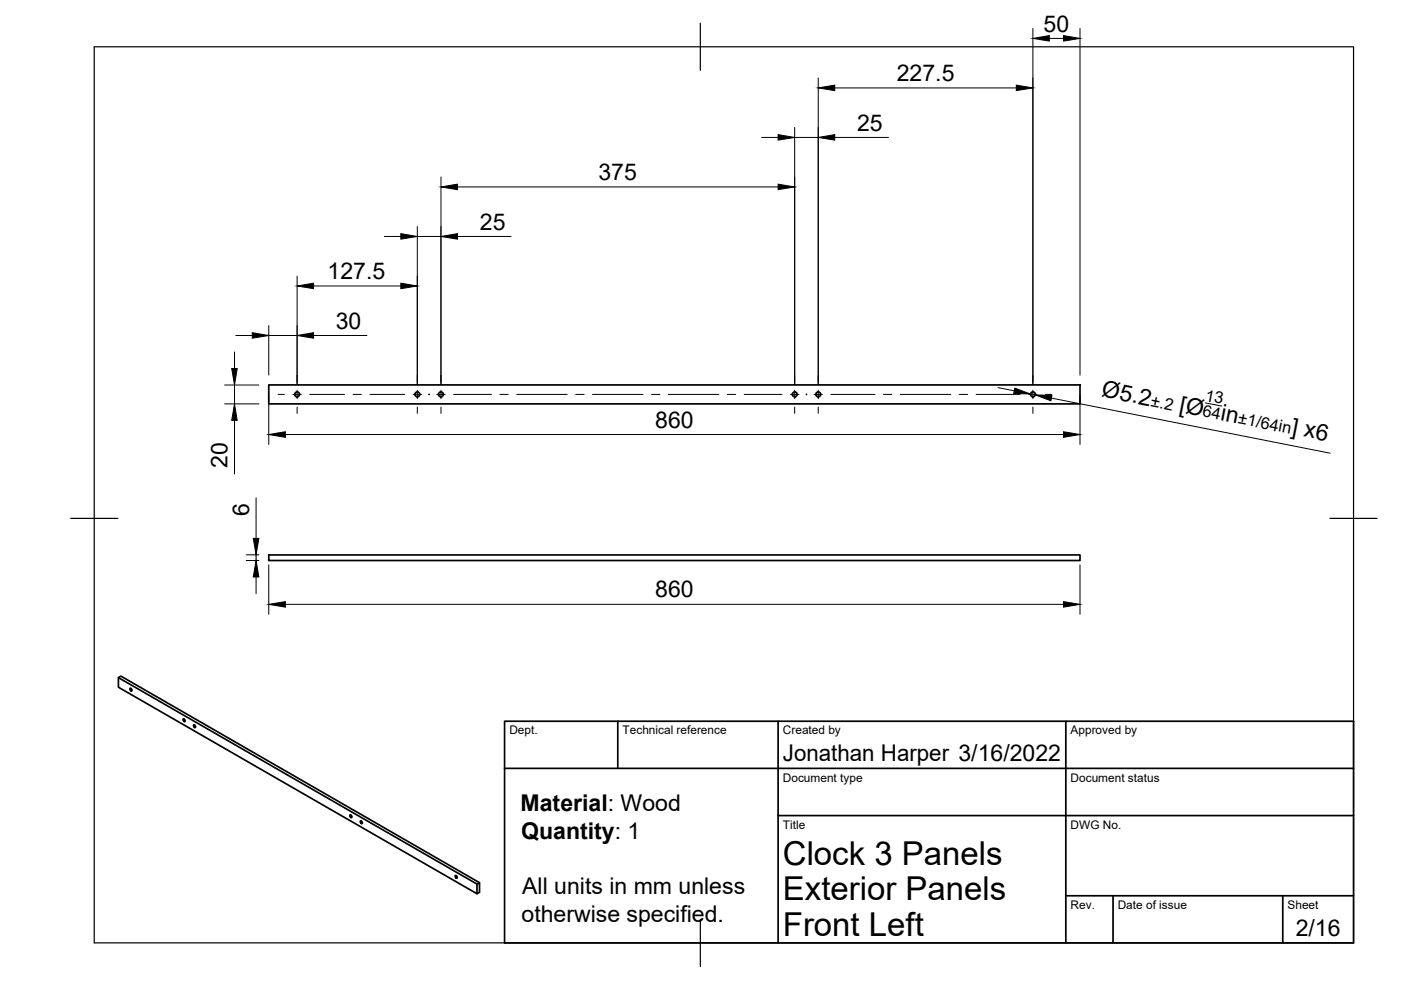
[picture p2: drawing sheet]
<svg xmlns="http://www.w3.org/2000/svg" width="297mm" height="210mm" viewBox="0 0 297 210" stroke-linecap="round" stroke-linejoin="round" font-family="sans-serif">
<!-- layer: Visible -->
<g fill="none" stroke="#000" stroke-width=".36">
<path d="M57 81.6h172v4h-172zM57 117.7h172v1.1h-172zM25.1 143.7l76 43.7 .6-.3v2.1l-.6 .3-76-43.8v-2l.5-.3 76.1 43.7M27.6 145.9l.4 .3-.1 .3-.3-.3zM38.9 152.4l.3 .3v.3l-.4-.3zM41.1 153.7l.3 .3v.3l-.3-.3zM74.2 172.8l.4 .2v.3l-.4-.2zM76.4 174l.4 .3v.3l-.4-.3zM96.6 185.6l.3 .3v.3l-.4-.3zM101.1 187.4v2.1"/>
<circle cx="63" cy="83.6" r=".52"/>
<circle cx="88.5" cy="83.6" r=".52"/>
<circle cx="93.5" cy="83.6" r=".52"/>
<circle cx="168.5" cy="83.6" r=".52"/>
<circle cx="173.5" cy="83.6" r=".52"/>
<circle cx="219" cy="83.6" r=".52"/>
</g>
<!-- layer: Border -->
<path d="M20 9.9h267v190h-267zM148.5 4.9v10M15 109.9h10M282 109.9h10M148.5 194.9v10" fill="none" stroke="#000" stroke-width=".25"/>
<!-- layer: TitleBlock -->
<path d="M107 152.9h180v47h-180zM131 152.9v10M165 152.9v47M226 152.9v47M107 162.9h180M165 172.9h122M226 189.9h61M236 189.9v10M272 189.9v10" fill="none" stroke="#000" stroke-width=".36"/>
<!-- layer: Center Lines -->
<g fill="none" stroke="#000" stroke-width=".21">
<path d="M63 79.6v1.4M88.5 79.6v1.4M93.5 79.6v1.4M168.5 79.6v1.4M173.5 79.6v1.4M219 79.6v1.4M59 83.6h1.3M62.1 83.6h1.8M63 82.7v1.8M63 86.3v1.3M65.7 83.6h7.3M74.8 83.6h1.8"/>
<path d="M78.4 83.6h7.4M87.6 83.6h1.8M88.5 82.7v1.8M88.5 86.3v1.3M92.6 83.6h1.8M93.5 82.7v1.8M93.5 86.3v1.3M96.2 83.6h8M106 83.6h1.8M109.6 83.6h10.7M122 83.6h1.8M125.6 83.6h10.7"/>
<path d="M138.1 83.6h1.8M141.7 83.6h10.7M154.2 83.6h1.8M157.8 83.6h8M167.6 83.6h1.8M168.5 82.7v1.8M168.5 86.3v1.3M172.6 83.6h1.8M173.5 82.7v1.8M173.5 86.3v1.3M176.2 83.6h9.3M187.3 83.6h1.8"/>
<path d="M190.9 83.6h10.7M203.4 83.6h1.8M206.9 83.6h9.4M218.1 83.6h1.8M219 82.7v1.8M219 86.3v1.3M221.7 83.6h1.3"/>
</g>
<g fill="#000" stroke="#000" stroke-width=".21">
<circle cx="91" cy="83.6" r=".08"/>
<circle cx="171" cy="83.6" r=".08"/>
</g>
<!-- layer: Dimensions -->
<g fill="none" stroke="#000" stroke-width=".21">
<path d="M173.5 16.5v65M177 18.6h38.5M219 6v75.5M222.5 8.1h3M229 6v73.5M93.5 37.5v44M97 39.6h68M161.5 29.1h3.5M168.5 27v54.5M168.5 29.1h5M177 29.1h11.4M63 58.5v23"/>
<path d="M81.5 50.1h3.5M88.5 48v33.5M88.5 50.1h5M97 50.1h11.4M49.7 74.6v3.5M50 71.1h3.5M57 69v10.5M57 71.1h6M66.5 71.1h11.3M66.5 60.6h18.5M47.6 81.6h7.3M47.6 85.6h7.3"/>
<path d="M49.7 81.6v4M49.7 89.1v11.4M57 83.7v10.5M60.5 92.1h165M211.6 82.2l3.4 .7M218.5 83.5l1 .2M222.9 84.4l59.1 11.7M229 83.7v10.5M255.5 85.4l3.6 .7M52.2 118.8h2.7M52.2 117.6h2.7M54.3 105.5v8.6"/>
<path d="M54.3 117.6v1.2M57 119.8v10.5M229 119.8v10.5M54.3 122.3v3.5M60.5 128.1h165"/>
</g>
<g fill="#000" stroke="#000" stroke-width=".21">
<path d="M173.5 18.6l3.5-.6v1.2zM215.5 18l3.5 .6-3.5 .6zM219 8.1l3.5-.6v1.2zM225.5 7.5l3.5 .6-3.5 .6zM93.5 39.6l3.5-.6v1.2zM165 39l3.5 .6-3.5 .6zM165 28.5l3.5 .6-3.5 .6zM173.5 29.1l3.5-.6v1.2zM85 49.5l3.5 .6-3.5 .6zM93.5 50.1l3.5-.6v1.2zM49.1 78.1h1.2l-.6 3.5zM53.5 70.5l3.5 .6-3.5 .6z"/>
<path d="M63 71.1l3.5-.6v1.2zM63 60.6l3.5-.6v1.2zM85 60l3.5 .6-3.5 .6zM49.7 85.6l.6 3.5h-1.2zM57 92.1l3.5-.6v1.2zM215.2 82.3l3.3 1.2-3.6-.1zM219.5 83.7l3.5 .1-.2 1.2zM225.5 91.5l3.5 .6-3.5 .6zM53.7 114.1h1.2l-.6 3.5zM54.3 118.8l.6 3.5h-1.2zM57 128.1l3.5-.5v1.1zM225.5 127.6l3.5 .5-3.5 .6z"/>
</g>
<g font-size="7">
<text x="166" y="183.4">Clock 3 Panels</text>
<text x="166" y="190.9">Exterior Panels</text>
<text x="166" y="198.4">Front Left</text>
</g>
<g font-size="4.9">
<text x="221.3" y="6.7">50</text>
<text x="190.1" y="17.2">227.5</text>
<text x="181.7" y="27.7">25</text>
<text x="126.9" y="38.2">375</text>
<text x="101.7" y="48.7">25</text>
<text x="69.4" y="59.2">127.5</text>
<text x="71.2" y="69.7">30</text>
<text x="233.4" y="84.1" transform="rotate(11 233.4 84.1)">Ø5.2</text>
<text x="249.9" y="87.3" transform="rotate(11 249.9 87.3)">[Ø</text>
<text x="258.6" y="89.1" transform="rotate(11 258.6 89.1)">in</text>
<text x="138.9" y="90.7">860</text>
<text x="273.6" y="92" transform="rotate(11 273.6 92)">] x6</text>
<text x="48.3" y="99.2" transform="rotate(-90 48.3 99.2)">20</text>
<text x="52.8" y="109.4" transform="rotate(-90 52.8 109.4)">6</text>
<text x="138.9" y="126.7">860</text>
<text x="166" y="161.4">Jonathan Harper 3/16/2022</text>
<text x="110.4" y="172">Material: Wood</text>
<text x="110.5" y="177.9">Quantity: 1</text>
<text x="110.7" y="189.6">All units in mm unless</text>
<text x="110.6" y="195.4">otherwise specified.</text>
<text x="274.7" y="198.6">2/16</text>
</g>
<g font-size="3.5">
<text x="243.8" y="86.1" transform="rotate(11 243.8 86.1)">±.2</text>
<text x="254.8" y="88.3" transform="rotate(11 254.8 88.3)">64</text>
<text x="255.4" y="85" transform="rotate(11 255.4 85)">13</text>
<text x="262.4" y="89.8" transform="rotate(11 262.4 89.8)">±1/64in</text>
</g>
<g font-size="2.5">
<text x="108" y="155.7">Dept.</text>
<text x="132" y="155.7">Technical reference</text>
<text x="166" y="155.7">Created by</text>
<text x="227" y="155.7">Approved by</text>
<text x="166" y="165.7">Document type</text>
<text x="227" y="165.7">Document status</text>
<text x="166" y="175.7">Title</text>
<text x="227" y="175.7">DWG No.</text>
<text x="227" y="192.7">Rev.</text>
<text x="237" y="192.7">Date of issue</text>
<text x="273" y="192.7">Sheet</text>
</g>
</svg>
